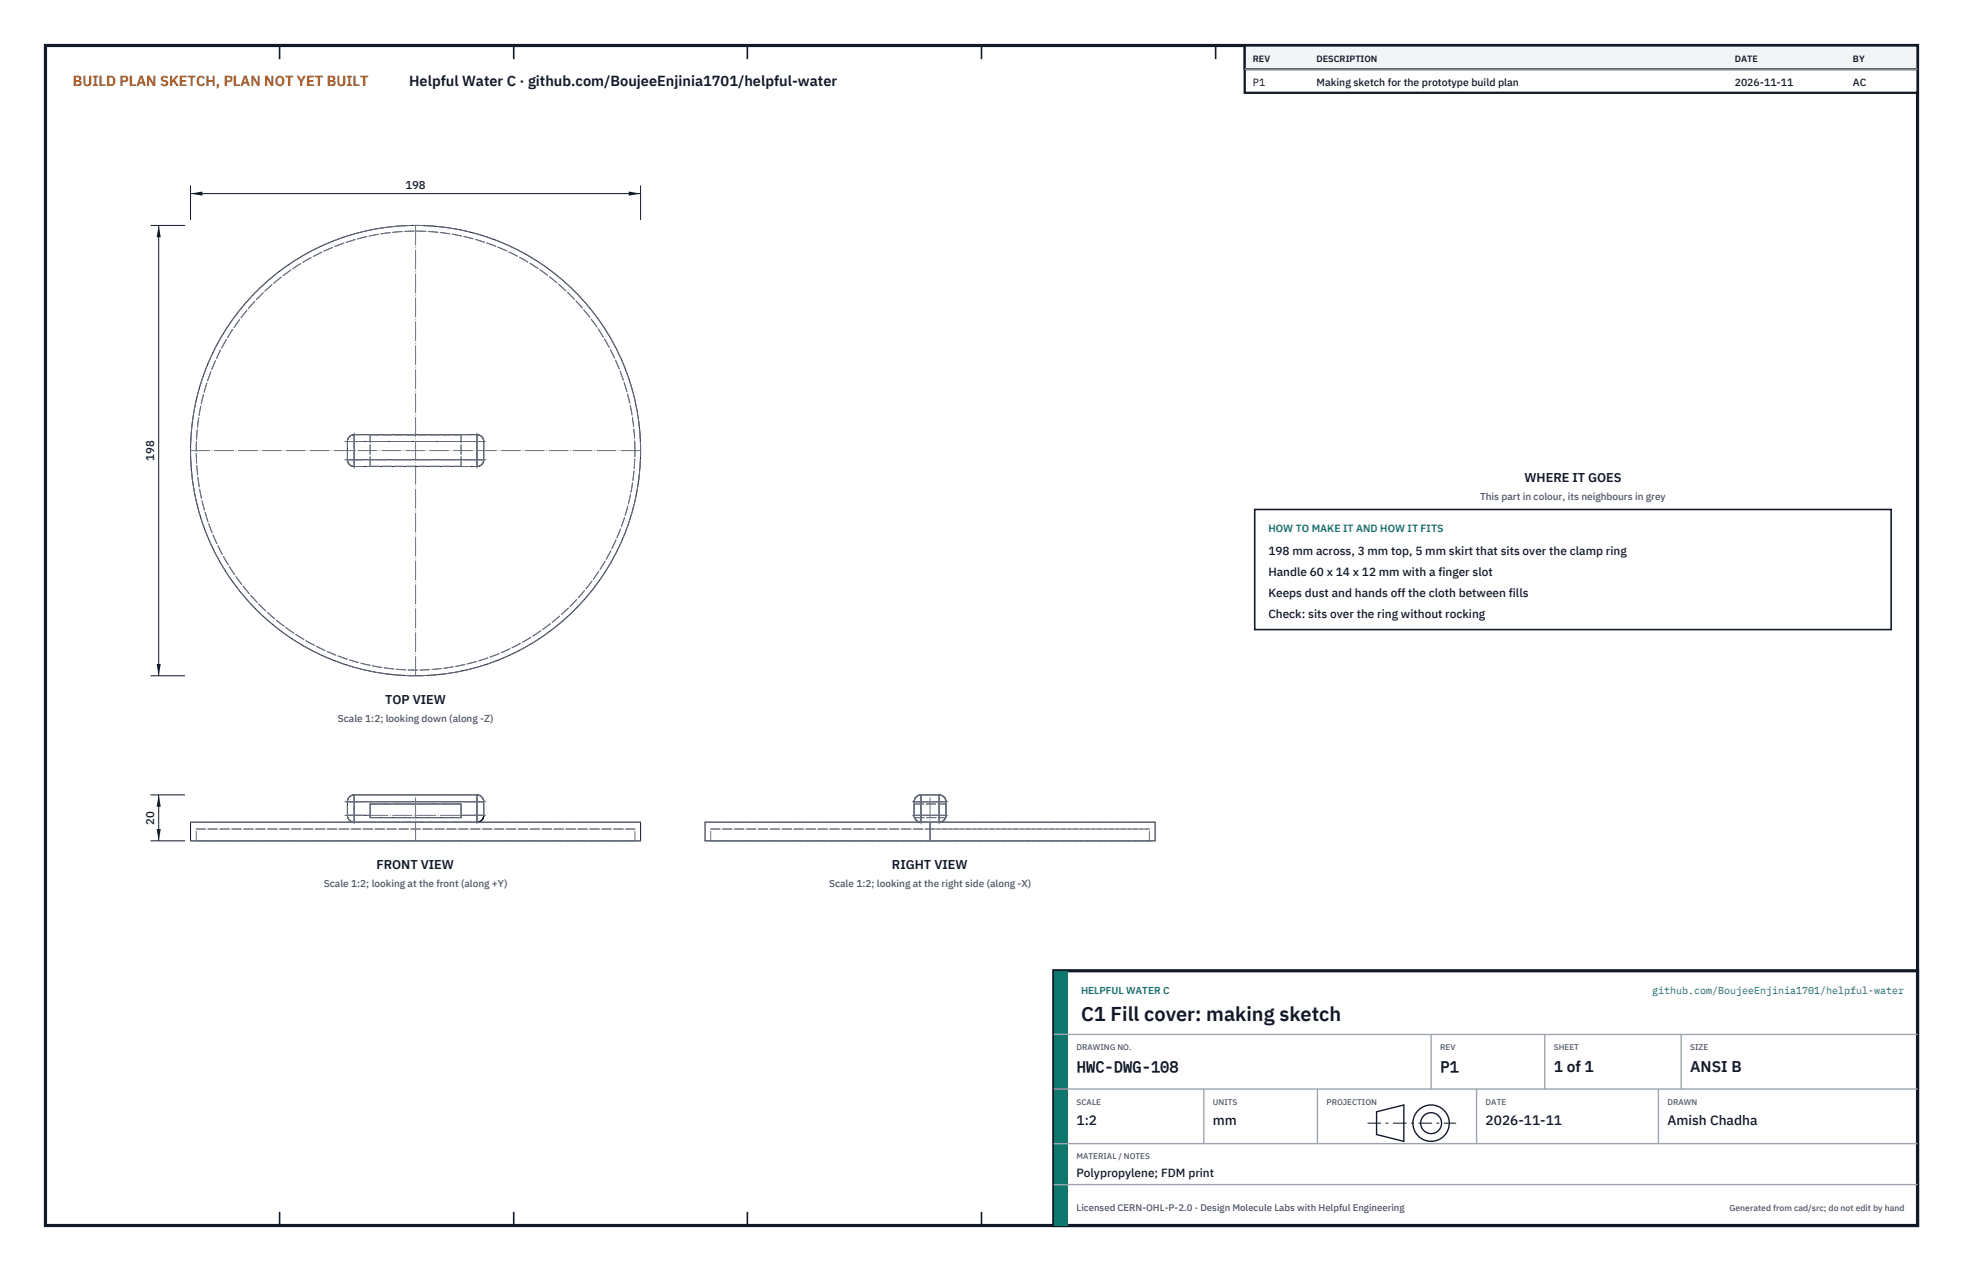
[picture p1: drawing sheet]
<svg xmlns="http://www.w3.org/2000/svg" width="432mm" height="279mm" viewBox="0 0 432 279" stroke-linecap="round" stroke-linejoin="round" font-family="sans-serif">
<path d="M10 10h411.8v259.4h-411.8z" fill="none" stroke="#111827" stroke-width=".7" stroke-linecap="butt"/>
<g fill="none" stroke="#111827" stroke-width=".35">
<path d="M61.5 10v3M113 10v3M164.4 10v3M215.9 10v3M267.4 10v3M318.9 10v3M370.3 10v3M61.5 266.4v3M113 266.4v3M164.4 266.4v3M215.9 266.4v3M267.4 266.4v3"/>
<path d="M318.9 266.4v3M370.3 266.4v3"/>
</g>
<g fill="none" stroke="#111727" stroke-width=".22">
<path d="M76.4 97.1h1.5M76.4 97.1v4M77.9 95.6a1.5 1.5 0 0 0-1.5 1.5M77.9 95.6v1.5M77.9 97.1v4M77.9 95.6h27M77.9 97.1h27M104.9 95.6a1.5 1.5 0 0 1 1.5 1.5M104.9 97.1h1.5M104.9 95.6v1.5M104.9 97.1v4M106.4 97.1v4"/>
<path d="M76.4 101.1a1.5 1.5 0 0 0 1.5 1.5M76.4 101.1h1.5M77.9 101.1v1.5M77.9 102.6h27M77.9 101.1h27M104.9 101.1v1.5M104.9 101.1h1.5M106.4 101.1a1.5 1.5 0 0 1-1.5 1.5M76.4 179.2a1.38 1.38 0 0 0 1.5 1.5v-1.5M76.4 179.2h1.5M76.4 176.2h1.5M76.4 176.2v3"/>
<path d="M77.9 174.7a1.5 1.5 0 0 0-1.5 1.5M77.9 174.7v1.5M77.9 174.7h27M77.9 179.2h3.5M77.9 176.2h27M77.9 176.2v3M81.4 179.2v.5h20v-.5M81.4 179.2v-2.5h20v2.5M101.4 179.2h3.5M104.9 179.2v1.5a1.42 1.42 0 0 0 1.5-1.5M104.9 174.7a1.5 1.5 0 0 1 1.5 1.5M104.9 179.2h1.5"/>
<path d="M104.9 176.2h1.5M104.9 174.7v1.5M104.9 176.2v3M106.4 176.2v3M201.1 176.2h7M201.1 179.2h7M201.1 176.2v3M202.6 174.7v6a1.42 1.42 0 0 1-1.5-1.5M202.6 174.7a1.5 1.5 0 0 0-1.5 1.5M202.6 174.7h4M206.6 174.7v6a1.42 1.42 0 0 0 1.5-1.5M206.6 174.7a1.5 1.5 0 0 1 1.5 1.5"/>
<path d="M208.1 176.2v3M41.9 180.7h99v4.1h-99zM155.1 180.7h99v4.1h-99zM204.6 180.7v4.1"/>
<circle cx="91.4" cy="99.1" r="49.5"/>
</g>
<g fill="none" stroke="#6a7180" stroke-width=".22" stroke-dasharray="2.1 .5">
<path d="M76.4 97.1a1.5 1.5 0 0 1 1.5-1.5M77.9 97.1h27M77.9 95.6h3.5M77.9 97.1v-1.5M77.9 97.1h-1.5M81.4 95.6h.1M81.4 95.6h20M101.4 95.6h.1M101.4 95.6h3.5M104.9 97.1h1.5M104.9 97.1v-1.5M106.4 97.1a1.5 1.5 0 0 0-1.5-1.5"/>
<path d="M76.4 101.1v-4M76.4 101.1a1.5 1.5 0 0 0 1.5 1.5M77.9 101.1h27M77.9 101.1v-4M77.9 102.6h3.5M77.9 101.1v1.5M77.9 101.1h-1.5M81.4 102.6v-.1M81.4 102.5h20M81.4 102.6h20M81.4 102.6v-7M81.4 102.5v-6.9"/>
<path d="M101.4 102.6v-.1M101.4 102.6h3.5M101.4 102.5v-6.9M101.4 102.6v-7M104.9 101.1v-4M104.9 101.1v1.5M104.9 101.1h1.5M106.4 101.1v-4M106.4 101.1a1.5 1.5 0 0 1-1.5 1.5M76.4 179.2v-3M76.4 176.2a1.5 1.5 0 0 1 1.5-1.5M76.4 179.2h1.5"/>
<path d="M77.9 174.7h27M77.9 179.2h3.5M77.9 176.2h27M77.9 179.2v-3M77.9 176.2h-1.5M77.9 176.2v-1.5M81.4 179.7v-.5M81.4 179.7h20M81.4 176.7v2.5M81.4 176.7h20M101.4 179.7v-.5M101.4 176.7v2.5"/>
<path d="M101.4 179.2h3.5M104.9 179.2v-3M104.9 176.2h1.5M104.9 176.2v-1.5M106.4 179.2v-3M106.4 176.2a1.5 1.5 0 0 0-1.5-1.5M106.4 179.2h-1.5M201.1 179.2l.1 .5M201.1 176.7v2.5M201.1 179.2v-3M201.1 176.7h7M201.2 179.7h6.8"/>
<path d="M202.6 174.7h4M202.6 174.7a1.5 1.5 0 0 0-1.5 1.5M202.6 179.2h4M202.6 179.2h-1.5M202.6 179.2v-3M202.6 176.2h4M202.6 176.2h-1.5M202.6 174.7v1.5M206.6 179.2h1.5M206.6 179.2v-3M206.6 176.2v-1.5M208 179.7l.1-.5"/>
<path d="M208.1 176.7v2.5M208.1 179.2v-3M208.1 176.2a1.5 1.5 0 0 0-1.5-1.5M208.1 176.2h-1.5M43.2 184.8h96.5M43.2 182.2h96.5M43.2 184.8v-2.6M77.9 180.7h27M77.9 180.7a1.5 1.5 0 0 1-1.5-1.5M77.9 180.7v-1.5M104.9 180.7v-1.5M139.7 184.8h-96.5"/>
<path d="M139.7 182.2h-96.5M139.7 184.8v-2.6M140.9 180.7h-99M140.9 184.8h-99M156.3 184.8h48.3M156.3 182.2h48.3M156.3 184.8v-2.6M202.6 180.7h4M202.6 180.7a1.5 1.5 0 0 1-1.5-1.5M202.6 180.7v-1.5M204.6 184.8h48.2M204.6 182.2h48.2"/>
<path d="M206.6 180.7a1.5 1.5 0 0 0 1.5-1.5M206.6 180.7v-1.5M252.8 184.8h-96.5M252.8 182.2h-96.5M252.8 184.8v-2.6M254.1 180.7h-99M254.1 184.8h-99"/>
<circle cx="91.4" cy="99.1" r="49.5"/>
<circle cx="91.4" cy="99.1" r="48.3"/>
</g>
<g fill="none" stroke="#6a7180" stroke-width=".22" stroke-dasharray="4.2 .5 0 .5">
<path d="M41.9 99.1h99M75.8 97.1h31.2M76 97.1h3.8M77.9 98.9v-3.7M103 97.1h3.8M104.9 98.9v-3.7M75.8 101.1h31.2M76 101.1h3.8M77.9 102.9v-3.7M77.9 101.7v-5.3M103 101.1h3.8M104.9 102.9v-3.7"/>
<path d="M104.9 101.7v-5.3M91.4 148.6v-99M75.8 179.2h31.2M75.8 176.2h31.2M76 179.2h3.8M76 176.2h3.8M77.9 179.9v-4.3M77.9 178.1v-3.4M103 179.2h3.8M103 176.2h3.8M104.9 179.9v-4.3M104.9 178.1v-3.4"/>
<path d="M200.7 179.2h3.8M200.7 176.2h3.8M201.9 179.2h5.4M201.9 176.2h5.4M202.6 179.9v-4.3M202.6 178.1v-3.4M204.7 179.2h3.8M204.7 176.2h3.8M206.6 179.9v-4.3M206.6 178.1v-3.4M77.9 181.1v-3.7M91.4 184.8v-10.1"/>
<path d="M104.9 181.1v-3.7M202.6 181.1v-3.7M204.6 184.8v-10.1M206.6 181.1v-3.7"/>
</g>
<path d="M41.9 40.8v7.6M41.9 42.6h99M140.9 40.8v7.6" fill="none" stroke="#111827" stroke-width=".22"/>
<path d="M41.9 42.6l2.6-.5v.9zM138.3 42.1v.9l2.6-.4z" fill="#111827"/>
<path d="M33.1 49.6h7.6M34.9 49.6v99M33.1 148.6h7.6" fill="none" stroke="#111827" stroke-width=".22"/>
<path d="M34.9 49.6l-.4 2.6h.9zM34.5 146h.9l-.5 2.6z" fill="#111827"/>
<path d="M33.1 174.7h7.6M34.9 174.7v10.1M33.1 184.8h7.6" fill="none" stroke="#111827" stroke-width=".22"/>
<path d="M34.9 174.7l-.4 2.6h.9zM34.5 182.2h.9l-.5 2.6z" fill="#111827"/>
<path d="M276 112h140v26.4h-140z" fill="#fff" stroke="#111827" stroke-width=".35"/>
<path d="M273.8 10h148v10.4h-148z" fill="#fff" stroke="#111827" stroke-width=".5"/>
<path d="M273.8 10h148v5.2h-148z" fill="#f3f4f6" stroke="#111827" stroke-width=".5"/>
<path d="M273.8 15.2h148" fill="none" stroke="#9ca3af" stroke-width=".3"/>
<path d="M231.8 213.4h190v56h-190z" fill="#fff" stroke="#111827" stroke-width=".7" stroke-linecap="butt"/>
<path d="M231.8 213.4h3v56h-3z" fill="#0f766e"/>
<path d="M231.8 227.4h190M231.8 239.4h190M264.8 239.4v12M289.8 239.4v12M314.8 227.4v12M324.8 239.4v12M339.8 227.4v12M364.8 239.4v12M369.8 227.4v12M231.8 251.4h190M231.8 260.4h190" fill="none" stroke="#9ca3af" stroke-width=".3"/>
<g fill="none" stroke="#111827" stroke-width=".3">
<path d="M302.8 244.4l6-1.5v8l-6-1.5z"/>
<circle cx="314.8" cy="246.9" r="4"/>
<circle cx="314.8" cy="246.9" r="2.3"/>
</g>
<path d="M300.8 246.9h19.5" fill="none" stroke="#111827" stroke-width=".22" stroke-dasharray="3 1 .6 1" stroke-linecap="butt"/>
<text font-size="4.4" fill="#111827" x="237.8" y="224.4">C1 Fill cover: making sketch</text>
<g font-size="3.4" fill="#111827">
<text x="236.8" y="235.6">HWC-DWG-108</text>
<text x="316.8" y="235.6">P1</text>
<text x="341.8" y="235.6">1 of 1</text>
<text x="371.8" y="235.6">ANSI B</text>
</g>
<text font-size="3.2" fill="#b45309" x="16" y="19">BUILD PLAN SKETCH, PLAN NOT YET BUILT</text>
<text font-size="3.2" fill="#111827" x="90" y="19">Helpful Water C · github.com/BoujeeEnjinia1701/helpful-water</text>
<g font-size="3" fill="#111827">
<text x="236.8" y="247.2">1:2</text>
<text x="266.8" y="247.2">mm</text>
<text x="326.8" y="247.2">2026-11-11</text>
<text x="366.8" y="247.2">Amish Chadha</text>
</g>
<g font-size="2.8" fill="#111827">
<text x="335.3" y="106">WHERE IT GOES</text>
<text x="84.7" y="154.7">TOP VIEW</text>
<text x="82.8" y="190.9">FRONT VIEW</text>
<text x="196.2" y="190.9">RIGHT VIEW</text>
</g>
<g font-size="2.6" fill="#111827">
<text x="279" y="122">198 mm across, 3 mm top, 5 mm skirt that sits over the clamp ring</text>
<text x="279" y="126.6">Handle 60 x 14 x 12 mm with a finger slot</text>
<text x="279" y="131.2">Keeps dust and hands off the cloth between fills</text>
<text x="279" y="135.8">Check: sits over the ring without rocking</text>
<text x="236.8" y="258.8">Polypropylene; FDM print</text>
</g>
<g font-size="2.5" fill="#111827">
<text x="89.2" y="41.6">198</text>
<text x="33.9" y="101.3" transform="rotate(-90 33.9 101.3)">198</text>
<text x="33.9" y="181.3" transform="rotate(-90 33.9 181.3)">20</text>
</g>
<g font-size="2.3" fill="#111827">
<text x="275.6" y="18.8">P1</text>
<text x="289.6" y="18.8">Making sketch for the prototype build plan</text>
<text x="381.6" y="18.8">2026-11-11</text>
<text x="407.6" y="18.8">AC</text>
</g>
<text font-size="2.3" fill="#0f766e" x="279" y="117">HOW TO MAKE IT AND HOW IT FITS</text>
<g font-size="2.2" fill="#4b5563">
<text x="325.6" y="110">This part in colour, its neighbours in grey</text>
<text x="74.3" y="158.6">Scale 1:2; looking down (along -Z)</text>
<text x="71.2" y="194.9">Scale 1:2; looking at the front (along +Y)</text>
<text x="182.4" y="194.9">Scale 1:2; looking at the right side (along -X)</text>
</g>
<g font-size="2.2" fill="#0f766e">
<text x="237.8" y="218.4">HELPFUL WATER C</text>
<text x="363.4" y="218.4">github.com/BoujeeEnjinia1701/helpful-water</text>
</g>
<text font-size="2.1" fill="#4b5563" x="236.8" y="266.2">Licensed CERN-OHL-P-2.0 · Design Molecule Labs with Helpful Engineering</text>
<g font-size="2" fill="#111827">
<text x="275.6" y="13.6">REV</text>
<text x="289.6" y="13.6">DESCRIPTION</text>
<text x="381.6" y="13.6">DATE</text>
<text x="407.6" y="13.6">BY</text>
</g>
<text font-size="1.9" fill="#4b5563" x="380.4" y="266.2">Generated from cad/src; do not edit by hand</text>
<g font-size="1.8" fill="#4b5563">
<text x="236.8" y="230.8">DRAWING NO.</text>
<text x="316.8" y="230.8">REV</text>
<text x="341.8" y="230.8">SHEET</text>
<text x="371.8" y="230.8">SIZE</text>
<text x="236.8" y="242.8">SCALE</text>
<text x="266.8" y="242.8">UNITS</text>
<text x="291.8" y="242.8">PROJECTION</text>
<text x="326.8" y="242.8">DATE</text>
<text x="366.8" y="242.8">DRAWN</text>
<text x="236.8" y="254.8">MATERIAL / NOTES</text>
</g>
</svg>
